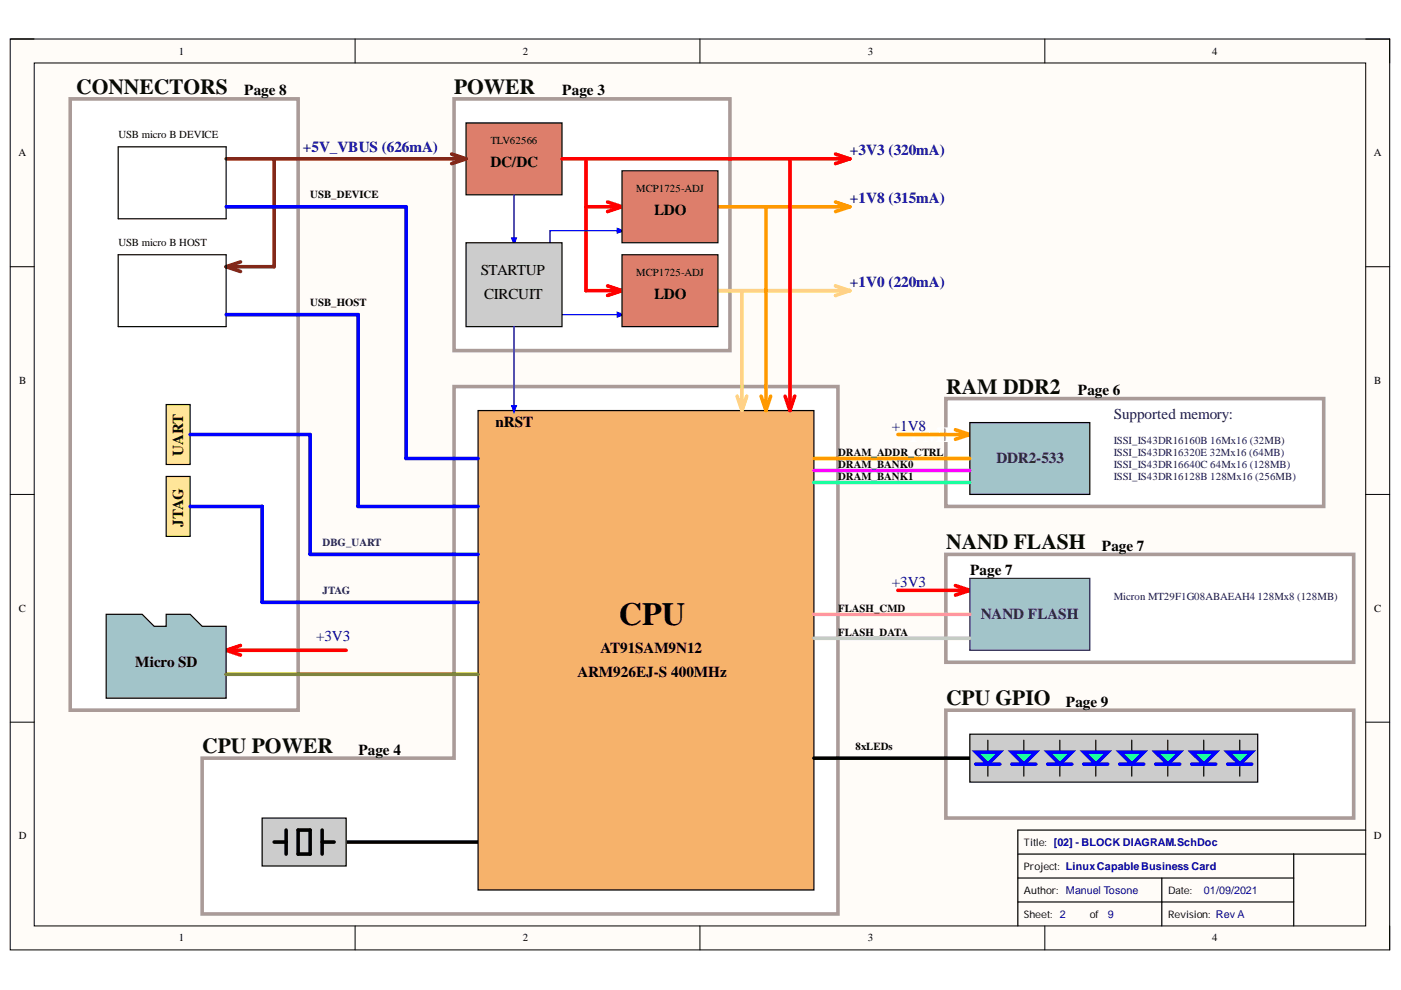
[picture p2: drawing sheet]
<svg xmlns="http://www.w3.org/2000/svg" width="297mm" height="210mm" viewBox="0 0 297 210" stroke-linecap="round" stroke-linejoin="round" font-family="sans-serif">
<path d="M2.2 8.3h292.4v193.1h-292.4z" fill-rule="evenodd" fill="#fffcf8"/>
<path d="M2.2 8.3h292.4v193.1h-292.4z" fill="none" stroke="#000" stroke-width=".21"/>
<path d="M7.3 13.4h282.3v182.9h-282.3z" fill-rule="evenodd" fill="#fffcf8"/>
<g fill="none" stroke="#000" stroke-width=".21">
<path d="M2.2 8.3h5.1M7.3 13.4h282.3v182.9h-282.3zM75.3 8.3v5M148.4 8.3v5M221.5 8.3v5.1M289.6 8.3h5v5.1M2.2 56.6h5.1M289.6 56.6h5M2.2 104.8h5.1M289.6 104.8h5M2.2 153.1h5.1M289.6 153.1h5"/>
<path d="M75.3 196.3v5.1M148.4 196.3v5.1M221.5 196.3v5.1M294.6 196.3v5.1"/>
</g>
<path d="M289.6 176h-73.8v20.3M215.8 181.1h73.8M215.8 186.2h58.5M215.8 191.2h58.5M246.3 186.2v10.1M274.3 181.1v15.2" fill="none" stroke="#000" stroke-width=".25"/>
<path d="M96.3 21h58.5v53.3h-58.5z" fill-rule="evenodd" fill="#fff"/>
<path d="M96.3 21h58.5v53.3h-58.5z" fill="none" stroke="#aa9b98" stroke-width=".76"/>
<path d="M98.8 26.1h20.4v15.2h-20.4z" fill-rule="evenodd" fill="#dd7e6b"/>
<path d="M98.8 26.1h20.4v15.2h-20.4z" fill="none" stroke="#000" stroke-width=".25"/>
<path d="M119.2 33.7h61M124.2 33.7v27.9h7.7M177.1 32.7l3.1 1M180.2 33.7l-3.1 1M124.2 43.8h7.7M128.8 42.8l3.1 1M131.9 43.8l-3.1 1.1M128.8 60.6l3.1 1M131.9 61.6l-3.1 1" fill="none" stroke="#f00" stroke-width=".76"/>
<path d="M152.2 43.8h28M177.1 42.8l3.1 1M180.2 43.8l-3.1 1.1" fill="none" stroke="#f90" stroke-width=".76"/>
<path d="M152.2 61.6h28M177.1 60.6l3.1 1M180.2 61.6l-3.1 1.1" fill="none" stroke="#ffd966" stroke-width=".76"/>
<path d="M109 41.3v10.2" fill="none" stroke="#00f" stroke-width=".25"/>
<path d="M108.5 50.4h1l-.5 1.4z" fill="#00f"/>
<path d="M108.5 50.4h1l-.5 1.4zM119.2 66.7h12.7" fill="none" stroke="#00f" stroke-width=".25"/>
<path d="M130.9 66.2l1.4 .5-1.4 .5z" fill="#00f"/>
<path d="M131.9 48.9h-15.3v2.6M130.9 66.2l1.4 .5-1.4 .5z" fill="none" stroke="#00f" stroke-width=".25"/>
<path d="M130.9 48.4l1.4 .5-1.4 .5z" fill="#00f"/>
<path d="M130.9 48.4l1.4 .5-1.4 .5z" fill="none" stroke="#00f" stroke-width=".25"/>
<path d="M98.8 51.5h20.4v17.8h-20.4z" fill-rule="evenodd" fill="#ccc"/>
<path d="M98.8 51.5h20.4v17.8h-20.4z" fill="none" stroke="#000" stroke-width=".25"/>
<path d="M131.9 54h20.3v15.3h-20.3z" fill-rule="evenodd" fill="#dd7e6b"/>
<path d="M131.9 54h20.3v15.3h-20.3z" fill="none" stroke="#000" stroke-width=".25"/>
<path d="M131.9 36.2h20.3v15.3h-20.3z" fill-rule="evenodd" fill="#dd7e6b"/>
<path d="M131.9 36.2h20.3v15.3h-20.3z" fill="none" stroke="#000" stroke-width=".25"/>
<path d="M14.9 21h48.3v129.6h-48.3z" fill-rule="evenodd" fill="#fff"/>
<path d="M14.9 21h48.3v129.6h-48.3z" fill="none" stroke="#aa9b98" stroke-width=".76"/>
<path d="M47.9 33.7h50.9M58.1 33.7v22.9h-10.2M95.8 32.7l3 1M98.8 33.7l-3 1M47.9 56.6l3.1 1M51 55.5l-3.1 1.1" fill="none" stroke="#85200c" stroke-width=".76"/>
<path d="M25.1 31.1h22.8v15.3h-22.8zM25.1 54h22.8v15.3h-22.8z" fill="none" stroke="#000" stroke-width=".25"/>
<path d="M35.2 85.8h5.1v12.7h-5.1z" fill-rule="evenodd" fill="#ffe599"/>
<path d="M35.2 85.8h5.1v12.7h-5.1z" fill="none" stroke="#000" stroke-width=".25"/>
<path d="M35.2 101h5.1v12.7h-5.1z" fill-rule="evenodd" fill="#ffe599"/>
<path d="M35.2 101h5.1v12.7h-5.1z" fill="none" stroke="#000" stroke-width=".25"/>
<path d="M47.9 137.9h25.5M47.9 137.9l3.1 1M51 136.9l-3.1 1" fill="none" stroke="#f00" stroke-width=".76"/>
<path d="M22.5 130.2h7.6l2.6 2.6h2.5v-2.6h5.1l2.6 2.6h5v15.2h-25.4z" fill-rule="evenodd" fill="#a2c4c9"/>
<path d="M22.5 130.2h7.6l2.6 2.6h2.5v-2.6h5.1l2.6 2.6h5v15.2h-25.4z" fill="none" stroke="#000" stroke-width=".25"/>
<path d="M200.5 84.5h80.2v22.9h-80.2z" fill-rule="evenodd" fill="#fff"/>
<path d="M200.5 84.5h80.2v22.9h-80.2z" fill="none" stroke="#aa9b98" stroke-width=".76"/>
<path d="M190.4 92.1h15.2M202.6 91.1l3 1M205.6 92.1l-3 1" fill="none" stroke="#f90" stroke-width=".76"/>
<path d="M205.6 89.6h25.5v15.2h-25.5z" fill-rule="evenodd" fill="#a2c4c9"/>
<path d="M205.6 89.6h25.5v15.2h-25.5z" fill="none" stroke="#000" stroke-width=".25"/>
<path d="M200.5 117.5h86.5v22.9h-86.5z" fill-rule="evenodd" fill="#fff"/>
<path d="M200.5 117.5h86.5v22.9h-86.5z" fill="none" stroke="#aa9b98" stroke-width=".76"/>
<path d="M190.4 125.2h15.2M202.6 124.2l3 1M205.6 125.2l-3 1" fill="none" stroke="#f00" stroke-width=".76"/>
<path d="M205.6 122.6h25.5v15.3h-25.5z" fill-rule="evenodd" fill="#a2c4c9"/>
<path d="M205.6 122.6h25.5v15.3h-25.5z" fill="none" stroke="#20124d" stroke-width=".25"/>
<path d="M96.3 82h81.4v111.8h-134.8v-33.1h53.4z" fill-rule="evenodd" fill="#fff"/>
<path d="M96.3 82h81.4v111.8h-134.8v-33.1h53.4z" fill="none" stroke="#aa9b98" stroke-width=".76"/>
<path d="M73.4 178.5h28" fill="none" stroke="#000" stroke-width=".76"/>
<path d="M55.6 173.5h17.8v10.1h-17.8z" fill-rule="evenodd" fill="#ccc"/>
<path d="M55.6 173.5h17.8v10.1h-17.8z" fill="none" stroke="#000" stroke-width=".25"/>
<path d="M58.1 178.5h2.6M60.7 176v5.1M63.2 176h2.5v5.1h-2.5zM68.3 176v5.1M68.3 178.5h2.5" fill="none" stroke="#000" stroke-width=".76"/>
<path d="M101.4 87h71.2v101.7h-71.2z" fill-rule="evenodd" fill="#f6b26b"/>
<path d="M101.4 87h71.2v101.7h-71.2z" fill="none" stroke="#000" stroke-width=".25"/>
<path d="M47.9 143h53.5" fill="none" stroke="#808000" stroke-width=".76"/>
<path d="M47.9 43.8h38.2v53.4h15.3M47.9 66.7h28v40.7h25.5M40.3 92.1h25.4v25.4h35.7M40.3 107.4h15.3v20.3h45.8" fill="none" stroke="#00f" stroke-width=".76"/>
<path d="M109 69.3v17.7" fill="none" stroke="#00f" stroke-width=".25"/>
<path d="M108.5 86h1l-.5 1.4z" fill="#00f"/>
<path d="M108.5 86h1l-.5 1.4z" fill="none" stroke="#00f" stroke-width=".25"/>
<path d="M167.5 33.7v53.3M166.5 84l1 3M168.5 84l-1 3" fill="none" stroke="#f00" stroke-width=".76"/>
<path d="M162.4 43.8v43.2M161.4 84l1 3M163.4 84l-1 3" fill="none" stroke="#f90" stroke-width=".76"/>
<path d="M157.3 61.6v25.4M156.3 84l1 3M158.3 84l-1 3" fill="none" stroke="#ffd966" stroke-width=".76"/>
<path d="M172.6 97.2h33" fill="none" stroke="#e1e100" stroke-width=".76"/>
<path d="M172.6 130.2h33" fill="none" stroke="#ff99a4" stroke-width=".76"/>
<path d="M200.5 150.6h86.5v22.9h-86.5z" fill-rule="evenodd" fill="#fff"/>
<path d="M200.5 150.6h86.5v22.9h-86.5z" fill="none" stroke="#aa9b98" stroke-width=".76"/>
<path d="M172.6 160.7h33" fill="none" stroke="#000" stroke-width=".76"/>
<path d="M205.6 155.7h61.1v10.1h-61.1z" fill-rule="evenodd" fill="#ccc"/>
<path d="M205.6 155.7h61.1v10.1h-61.1zM209.4 156.9v2.6M209.4 162v2.6" fill="none" stroke="#000" stroke-width=".25"/>
<path d="M206.9 162h5.1" fill="none" stroke="#00f" stroke-width=".76"/>
<path d="M206.9 159.5h5.1l-2.6 2.5z" fill="#0f0"/>
<path d="M206.9 159.5h5.1l-2.6 2.5zM214.5 162h5.1" fill="none" stroke="#00f" stroke-width=".76"/>
<path d="M217.1 156.9v2.6M217.1 162v2.6" fill="none" stroke="#000" stroke-width=".25"/>
<path d="M214.5 159.5h5.1l-2.5 2.5z" fill="#0f0"/>
<path d="M214.5 159.5h5.1l-2.5 2.5zM229.8 162h5.1" fill="none" stroke="#00f" stroke-width=".76"/>
<path d="M232.3 156.9v2.6M232.3 162v2.6" fill="none" stroke="#000" stroke-width=".25"/>
<path d="M229.8 159.5h5.1l-2.6 2.5z" fill="#0f0"/>
<path d="M229.8 159.5h5.1l-2.6 2.5zM222.2 162h5" fill="none" stroke="#00f" stroke-width=".76"/>
<path d="M224.7 156.9v2.6M224.7 162v2.6" fill="none" stroke="#000" stroke-width=".25"/>
<path d="M222.2 159.5h5l-2.5 2.5z" fill="#0f0"/>
<path d="M222.2 159.5h5l-2.5 2.5zM237.4 162h5.1" fill="none" stroke="#00f" stroke-width=".76"/>
<path d="M240 156.9v2.6M240 162v2.6" fill="none" stroke="#000" stroke-width=".25"/>
<path d="M237.4 159.5h5.1l-2.5 2.5z" fill="#0f0"/>
<path d="M237.4 159.5h5.1l-2.5 2.5zM245 162h5.1" fill="none" stroke="#00f" stroke-width=".76"/>
<path d="M247.6 156.9v2.6M247.6 162v2.6" fill="none" stroke="#000" stroke-width=".25"/>
<path d="M245 159.5h5.1l-2.5 2.5z" fill="#0f0"/>
<path d="M245 159.5h5.1l-2.5 2.5zM260.3 162h5.1" fill="none" stroke="#00f" stroke-width=".76"/>
<path d="M262.9 156.9v2.6M262.9 162v2.6" fill="none" stroke="#000" stroke-width=".25"/>
<path d="M260.3 159.5h5.1l-2.5 2.5z" fill="#0f0"/>
<path d="M260.3 159.5h5.1l-2.5 2.5zM252.7 162h5.1" fill="none" stroke="#00f" stroke-width=".76"/>
<path d="M255.2 156.9v2.6M255.2 162v2.6" fill="none" stroke="#000" stroke-width=".25"/>
<path d="M252.7 159.5h5.1l-2.6 2.5z" fill="#0f0"/>
<path d="M252.7 159.5h5.1l-2.6 2.5z" fill="none" stroke="#00f" stroke-width=".76"/>
<path d="M172.6 99.8h33" fill="none" stroke="#f0f" stroke-width=".76"/>
<path d="M172.6 102.3h33" fill="none" stroke="#0ff" stroke-width=".76"/>
<path d="M172.6 135.3h33" fill="none" stroke="#b6d9b2" stroke-width=".76"/>
<text font-size="6.8" x="131.2" y="132.6">CPU</text>
<g font-size="4.6" fill="#080d02">
<text x="16.2" y="19.9">CONNECTORS</text>
<text x="96.3" y="19.9">POWER</text>
<text x="200.6" y="83.4">RAM DDR2</text>
<text x="200.6" y="116.5">NAND FLASH</text>
<text x="200.6" y="149.6">CPU GPIO</text>
<text x="42.9" y="159.7">CPU POWER</text>
</g>
<text font-size="4.6" fill="#fff" x="192.9" y="93.7">PMIC 1</text>
<g font-size="3.2">
<text x="51.8" y="20.2">Page 8</text>
<text x="119.2" y="20.2">Page 3</text>
<text x="104" y="35.5">DC/DC</text>
<text x="138.7" y="45.7">LDO</text>
<text x="102" y="58.3">STARTUP</text>
<text x="102.6" y="63.4">CIRCUIT</text>
<text x="138.7" y="63.4">LDO</text>
<text x="228.5" y="83.8">Page 6</text>
<text x="105.1" y="90.6">nRST</text>
<text x="233.6" y="116.8">Page 7</text>
<text x="205.7" y="121.9">Page 7</text>
<text x="28.7" y="141.4">Micro SD</text>
<text x="122.4" y="143.5">ARM926EJ-S 400MHz</text>
<text x="127.3" y="138.4">AT91SAM9N12</text>
<text x="226" y="149.8">Page 9</text>
<text x="76" y="160">Page 4</text>
</g>
<g font-size="3.2" fill="#000080">
<text x="64.2" y="32.2">+5V_VBUS (626mA)</text>
<text x="180.2" y="33">+3V3 (320mA)</text>
<text x="180.2" y="43.1">+1V8 (315mA)</text>
<text x="180.2" y="60.9">+1V0 (220mA)</text>
<text x="189.1" y="91.4">+1V8</text>
<text x="189.1" y="124.4">+3V3</text>
<text x="67" y="135.9">+3V3</text>
</g>
<g font-size="3.2" fill="#20124d">
<text x="236.1" y="88.9">Supported memory:</text>
<text x="211.3" y="98.2">DDR2-533</text>
<text x="208" y="131.3">NAND FLASH</text>
</g>
<g font-size="3.2" fill="#080d02">
<text x="38.8" y="96.6" transform="rotate(-90 38.8 96.6)">UART</text>
<text x="38.8" y="111.7" transform="rotate(-90 38.8 111.7)">JTAG</text>
</g>
<g font-size="2.3">
<text x="37.9" y="11.6">1</text>
<text x="110.8" y="11.6">2</text>
<text x="184" y="11.6">3</text>
<text x="257" y="11.6">4</text>
<text x="25.1" y="29.3">USB micro B DEVICE</text>
<text x="3.9" y="33.1">A</text>
<text x="104" y="30.6">TLV62566</text>
<text x="291.3" y="33.1">A</text>
<text x="134.9" y="40.7">MCP1725-ADJ</text>
<text x="65.7" y="42">USB_DEVICE</text>
<text x="25.1" y="52.2">USB micro B HOST</text>
<text x="134.9" y="58.6">MCP1725-ADJ</text>
<text x="65.7" y="64.9">USB_HOST</text>
<text x="4.1" y="81.4">B</text>
<text x="291.4" y="81.4">B</text>
<text x="177.7" y="96.7">DRAM_ADDR_CTRL</text>
<text x="177.7" y="99.3">DRAM_BANK0</text>
<text x="177.7" y="101.8">DRAM_BANK1</text>
<text x="4" y="129.7">C</text>
<text x="177.7" y="129.7">FLASH_CMD</text>
<text x="291.4" y="129.7">C</text>
<text x="177.7" y="134.8">FLASH_DATA</text>
<text x="181.4" y="158.9">8xLEDs</text>
<text x="4" y="178">D</text>
<text x="291.3" y="178">D</text>
<text x="37.9" y="199.6">1</text>
<text x="110.8" y="199.6">2</text>
<text x="184" y="199.6">3</text>
<text x="257" y="199.6">4</text>
</g>
<g font-size="2.3" fill="#20124d">
<text x="236.1" y="94.2">ISSI_IS43DR16160B 16Mx16 (32MB)</text>
<text x="236.1" y="96.7">ISSI_IS43DR16320E 32Mx16 (64MB)</text>
<text x="236.1" y="99.3">ISSI_IS43DR16640C 64Mx16 (128MB)</text>
<text x="236.1" y="101.8">ISSI_IS43DR16128B 128Mx16 (256MB)</text>
<text x="68.4" y="115.7">DBG_UART</text>
<text x="68.4" y="125.9">JTAG</text>
<text x="236.1" y="127.2">Micron MT29F1G08ABAEAH4</text>
<text x="266.6" y="127.2">128Mx8 (128MB)</text>
</g>
<g font-size="2.3" fill="#00a">
<text x="255.3" y="189.5">01/09/2021</text>
<text x="234.9" y="194.5">9</text>
</g>
<g font-size="2.2">
<text x="217.1" y="179.3">Title: [02] - BLOCK DIAGRAM.SchDoc</text>
<text x="217.1" y="184.4">Project: LinuxCapableBusiness Card</text>
<text x="217.1" y="189.5">Author: Manuel Tosone</text>
<text x="247.6" y="189.5">Date:</text>
<text x="217.1" y="194.5">Sheet: 2</text>
<text x="231.1" y="194.5">of</text>
<text x="247.6" y="194.5">Revision: Rev A</text>
</g>
</svg>
